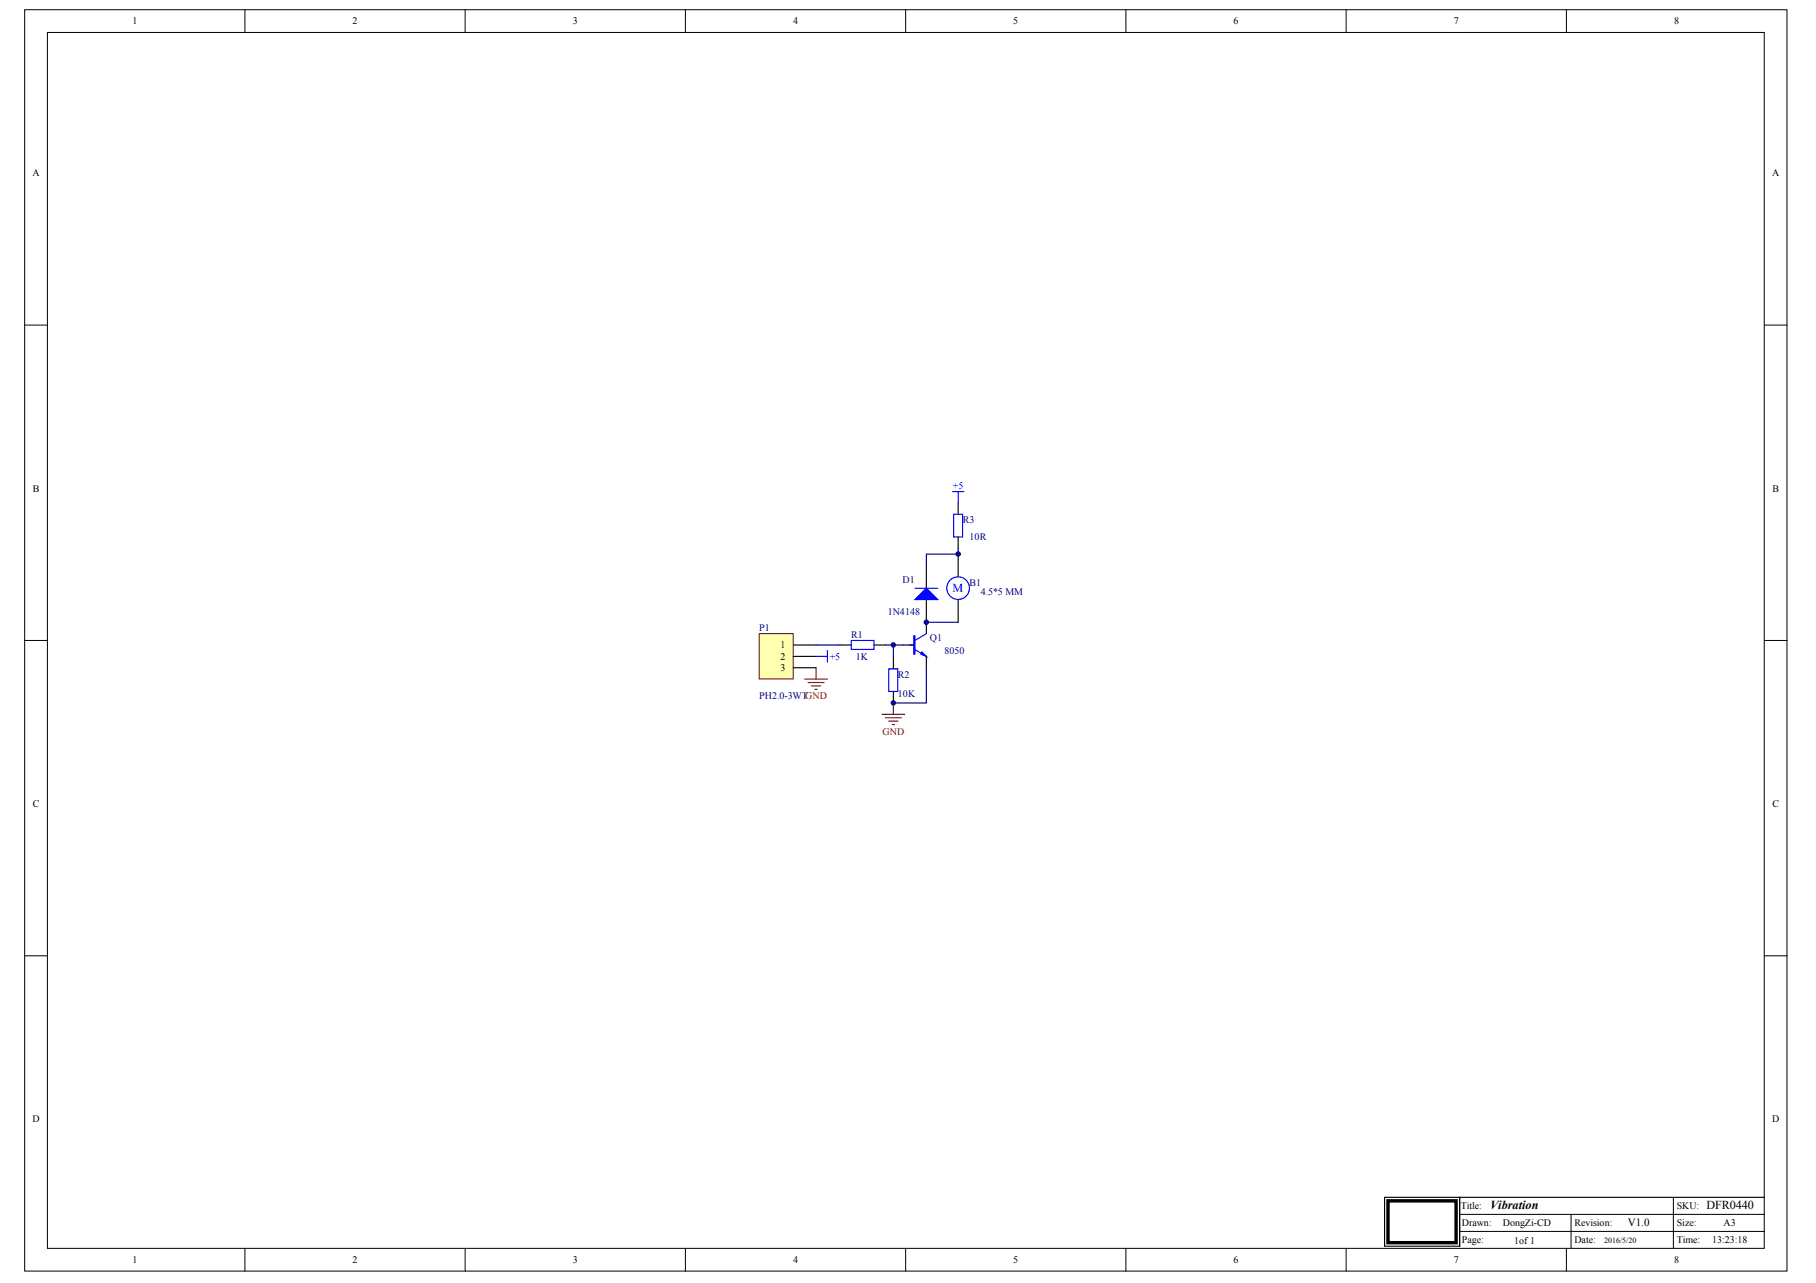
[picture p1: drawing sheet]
<svg xmlns="http://www.w3.org/2000/svg" width="297mm" height="210mm" viewBox="0 0 297 210" stroke-linecap="round" stroke-linejoin="round" font-family="sans-serif">
<g fill="#fff" stroke="#000" stroke-width=".16">
<path d="M4 1.6h288.3v206.4h-288.3z"/>
<path d="M7.8 5.3h280.8v198.9h-280.8z"/>
</g>
<g fill="none" stroke="#000" stroke-width=".16">
<path d="M40.1 1.6v3.7M76.1 1.6v3.7M112.1 1.6v3.7M148.1 1.6v3.7M184.2 1.6v3.7M220.2 1.6v3.7M256.2 1.6v3.7M4 53.2h3.8M288.6 53.2h3.7M4 104.8h3.8M288.6 104.8h3.7M4 156.4h3.8"/>
<path d="M288.6 156.4h3.7M238.7 198.7h49.9M257 198.7v5.6M273.7 195.9v8.4M40.1 204.3v3.7M76.1 204.3v3.7M112.1 204.3v3.7M148.1 204.3v3.7M184.2 204.3v3.7M220.2 204.3v3.7M238.7 201.5h49.9M256.2 204.3v3.7"/>
</g>
<g fill="none" stroke="#000" stroke-width=".19">
<path d="M156.7 82.3v1.8M156.7 87.9v1.8M156.7 90.7v3.7M156.7 98.1v3.7M137.4 105.5h1.8M143 105.5h1.8M146.1 107.6v1.8M146.1 113.1v1.9M147.8 105.5h1.9M151.5 101.8v1.9M151.5 107.4v1.8M226.5 195.9h12.2v8h-12.2z"/>
<path d="M288.6 195.9h-49.9v8"/>
</g>
<path d="M227 196.5h11.2v6.8h-11.2z" fill="none" stroke="#000" stroke-width=".56"/>
<g fill="none" stroke="#00f" stroke-width=".19">
<path d="M155.8 80.4h1.9M156 84.1h1.5v3.7h-1.5zM156.7 80.4v1.9M139.2 104.8h3.7v1.5h-3.7zM145.4 109.4h1.5v3.7h-1.5zM148.7 105.5h.8M149.7 106.3l1.8 1.1M151.5 103.7l-1.8 1.1"/>
<circle cx="156.7" cy="96.2" r="1.85"/>
</g>
<g fill="#00f" stroke="#00f" stroke-width=".19">
<path d="M150.8 106.6l.7 .8-.9-.4z"/>
<path d="M149.5 104h.2v3h-.2z" fill-rule="evenodd"/>
</g>
<path d="M133.5 105.5h3.9M144.8 105.5h3M146.1 105.5v2.1M151.5 109.2v5.8h-5.4M151.5 101.8h5.2" fill="none" stroke="#000080" stroke-width=".19"/>
<path d="M124.2 103.7h5.5v7.4h-5.5z" fill="#ffffb0" stroke="#800000" stroke-width=".16"/>
<path d="M151.5 92.5v3.7M151.5 98.1v3.7M129.8 105.5h3.7M129.8 107.4h3.7M129.8 109.2h3.7" fill="none" stroke="#000" stroke-width=".19"/>
<path d="M131.6 111.1h3.7M132.2 111.7h2.6M132.7 112.2h1.5M133.3 112.8h.4M133.5 109.2v1.9M144.3 116.9h3.7M144.8 117.4h2.6M145.4 118h1.5M145.9 118.5h.4M146.1 115v1.9" fill="none" stroke="#800000" stroke-width=".19"/>
<path d="M149.7 96.2h3.7M133.5 107.4h1.8M135.3 106.5v1.8" fill="none" stroke="#00f" stroke-width=".19"/>
<path d="M156.7 89.7v1h-5.2v1.8" fill="none" stroke="#000080" stroke-width=".19"/>
<path d="M149.7 98.1l1.8-1.9 1.9 1.9z" fill="#00f" stroke="#00f" stroke-width=".19"/>
<g fill="#000080" stroke="#000080" stroke-width=".16">
<circle cx="146.1" cy="115" r=".36"/>
<circle cx="146.1" cy="105.5" r=".36"/>
<circle cx="151.5" cy="101.8" r=".36"/>
<circle cx="156.7" cy="90.6" r=".36"/>
</g>
<text font-size="2" fill="#00f" x="155.8" y="96.9">M</text>
<g font-size="2">
<text x="243.8" y="197.9">Vibration</text>
<text x="279.1" y="197.9">DFR0440</text>
</g>
<text font-size="1.8" x="266.3" y="200.7">V1.0</text>
<g font-size="1.6">
<text x="21.6" y="4">1</text>
<text x="57.7" y="4">2</text>
<text x="93.7" y="4">3</text>
<text x="129.7" y="4">4</text>
<text x="165.7" y="4">5</text>
<text x="201.8" y="4">6</text>
<text x="237.8" y="4">7</text>
<text x="273.8" y="4">8</text>
<text x="5.3" y="28.8">A</text>
<text x="289.9" y="28.8">A</text>
<text x="5.4" y="80.4">B</text>
<text x="289.9" y="80.4">B</text>
<text x="127.6" y="106.1">1</text>
<text x="127.6" y="107.9">2</text>
<text x="127.6" y="109.8">3</text>
<text x="5.4" y="132">C</text>
<text x="289.9" y="132">C</text>
<text x="5.3" y="183.6">D</text>
<text x="289.9" y="183.6">D</text>
<text x="238.9" y="197.7">Title:</text>
<text x="274.3" y="197.7">SKU:</text>
<text x="239.1" y="200.5">Drawn:</text>
<text x="239.1" y="203.3">Page:</text>
<text x="245.8" y="200.5">DongZi-CD</text>
<text x="247.7" y="203.5">1of 1</text>
<text x="257.5" y="203.3">Date:</text>
<text x="257.5" y="200.5">Revision:</text>
<text x="274.3" y="200.5">Size:</text>
<text x="274.3" y="203.3">Time:</text>
<text x="280" y="203.3">13:23:18</text>
<text x="281.9" y="200.5">A3</text>
<text x="21.6" y="206.6">1</text>
<text x="57.7" y="206.6">2</text>
<text x="93.7" y="206.6">3</text>
<text x="129.7" y="206.6">4</text>
<text x="165.7" y="206.6">5</text>
<text x="201.8" y="206.6">6</text>
<text x="237.8" y="206.6">7</text>
<text x="273.8" y="206.6">8</text>
</g>
<g font-size="1.6" fill="#00f">
<text x="155.9" y="80">+5</text>
<text x="135.7" y="107.9">+5</text>
</g>
<g font-size="1.6" fill="#000080">
<text x="157.5" y="85.6">R3</text>
<text x="158.6" y="88.4">10R</text>
<text x="147.6" y="95.5">D1</text>
<text x="158.6" y="95.8">B1</text>
<text x="145.2" y="100.7">1N4148</text>
<text x="160.4" y="97.3">4.5*5 MM</text>
<text x="124.2" y="103.3">P1</text>
<text x="139.2" y="104.4">R1</text>
<text x="140" y="107.9">1K</text>
<text x="152.1" y="104.9">Q1</text>
<text x="154.5" y="107">8050</text>
<text x="146.9" y="110.9">R2</text>
<text x="124.2" y="114.4">PH2.0-3WTGND</text>
<text x="146.9" y="114">10K</text>
</g>
<text font-size="1.6" fill="#800000" x="144.4" y="120.2">GND</text>
<text font-size="1.3" x="262.4" y="203.4">2016/5/20</text>
</svg>
